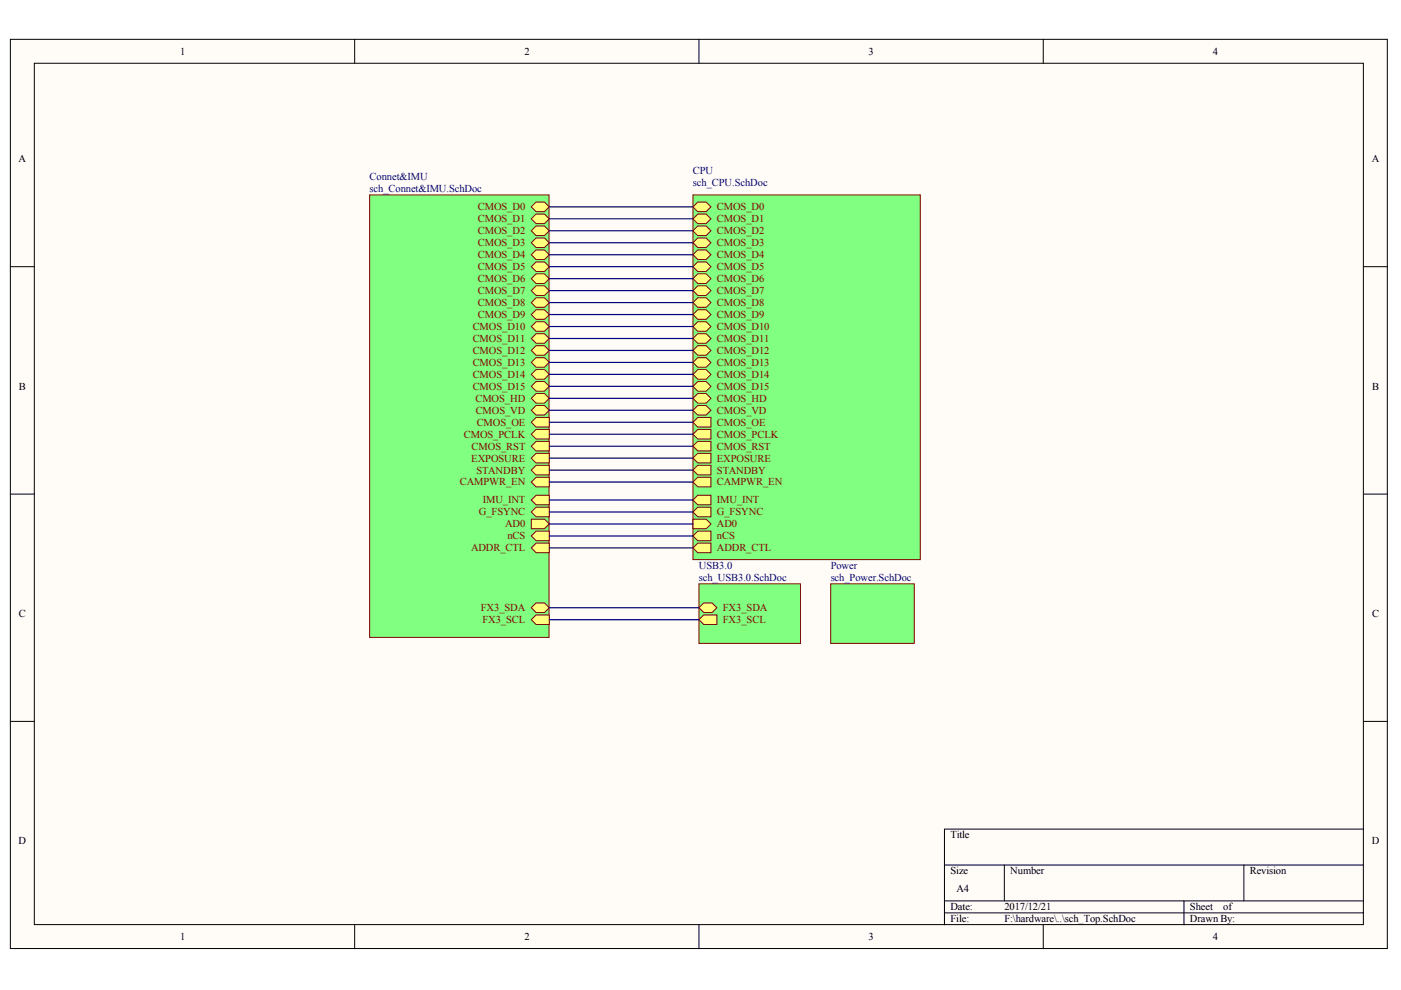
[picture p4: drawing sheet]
<svg xmlns="http://www.w3.org/2000/svg" width="297mm" height="210mm" viewBox="0 0 297 210" stroke-linecap="round" stroke-linejoin="round" font-family="sans-serif">
<g fill="#fffcf8" stroke="#000" stroke-width=".21">
<path d="M2.2 8.3h291.9v192.8h-291.9z"/>
<path d="M7.3 13.4h281.8v182.6h-281.8z"/>
</g>
<g fill="none" stroke="#000" stroke-width=".21">
<path d="M75.2 8.3v5.1M148.2 8.3v5.1M221.2 8.3v5.1M2.2 56.5h5.1M289.1 56.5h5.1M2.2 104.8h5.1M289.1 104.8h5.1M2.2 153h5.1M289.1 153h5.1M289.1 175.8h-88.9v20.3M75.2 196.1v5.1M148.2 196.1v5.1"/>
<path d="M200.2 183.4h88.9M200.2 191h88.9M200.2 193.6h88.9M212.9 183.4v7.6M221.2 196.1v5.1M251 191v5.1M263.7 183.4v7.6"/>
</g>
<path d="M78.4 41.3h38v93.8h-38z" fill="#80ff80" stroke="#800000" stroke-width=".21"/>
<g fill="#ffff80" stroke="#800000" stroke-width=".21">
<path d="M112.6 131.4l1.1-1h2.8v2h-2.8z" fill-rule="evenodd"/>
<path d="M112.6 110.1h2.8l1.1 1-1.1 1h-2.8z" fill-rule="evenodd"/>
<path d="M112.6 113.6l1.1-1h2.8v2h-2.8z" fill-rule="evenodd"/>
<path d="M112.6 99.7l1.1-1h2.8v2h-2.8z" fill-rule="evenodd"/>
<path d="M112.6 97.1l1.1-1h2.8v2.1h-2.8z" fill-rule="evenodd"/>
<path d="M112.6 89.5l1.1-1h2.8v2h-2.8z" fill-rule="evenodd"/>
<path d="M112.6 102.2l1.1-1h2.8v2h-2.8z" fill-rule="evenodd"/>
<path d="M112.6 116.2l1.1-1h2.8v2h-2.8z" fill-rule="evenodd"/>
<path d="M112.6 94.6l1.1-1h2.8v2h-2.8z" fill-rule="evenodd"/>
<path d="M112.6 128.9l1.1-1.1h1.7l1.1 1.1-1.1 1h-1.7z" fill-rule="evenodd"/>
<path d="M112.6 84.5l1.1-1.1h1.7l1.1 1.1-1.1 1h-1.7z" fill-rule="evenodd"/>
<path d="M112.6 92.1l1.1-1h2.8v2h-2.8z" fill-rule="evenodd"/>
<path d="M112.6 87l1.1-1h1.7l1.1 1-1.1 1h-1.7z" fill-rule="evenodd"/>
<path d="M112.6 43.9l1.1-1.1h1.7l1.1 1.1-1.1 1h-1.7z" fill-rule="evenodd"/>
<path d="M112.6 46.4l1.1-1h1.7l1.1 1-1.1 1h-1.7z" fill-rule="evenodd"/>
<path d="M112.6 48.9l1.1-1h1.7l1.1 1-1.1 1h-1.7z" fill-rule="evenodd"/>
<path d="M112.6 51.5l1.1-1h1.7l1.1 1-1.1 1h-1.7z" fill-rule="evenodd"/>
<path d="M112.6 54l1.1-1h1.7l1.1 1-1.1 1h-1.7z" fill-rule="evenodd"/>
<path d="M112.6 56.5l1.1-1h1.7l1.1 1-1.1 1.1h-1.7z" fill-rule="evenodd"/>
<path d="M112.6 59.1l1.1-1h1.7l1.1 1-1.1 1h-1.7z" fill-rule="evenodd"/>
<path d="M112.6 61.6l1.1-1h1.7l1.1 1-1.1 1h-1.7z" fill-rule="evenodd"/>
<path d="M112.6 64.2l1.1-1.1h1.7l1.1 1.1-1.1 1h-1.7z" fill-rule="evenodd"/>
<path d="M112.6 66.7l1.1-1h1.7l1.1 1-1.1 1h-1.7z" fill-rule="evenodd"/>
<path d="M112.6 69.2l1.1-1h1.7l1.1 1-1.1 1h-1.7z" fill-rule="evenodd"/>
<path d="M112.6 71.8l1.1-1h1.7l1.1 1-1.1 1h-1.7z" fill-rule="evenodd"/>
<path d="M112.6 74.3l1.1-1h1.7l1.1 1-1.1 1h-1.7z" fill-rule="evenodd"/>
<path d="M112.6 76.8l1.1-1h1.7l1.1 1-1.1 1.1h-1.7z" fill-rule="evenodd"/>
<path d="M112.6 79.4l1.1-1h1.7l1.1 1-1.1 1h-1.7z" fill-rule="evenodd"/>
<path d="M112.6 81.9l1.1-1h1.7l1.1 1-1.1 1h-1.7z" fill-rule="evenodd"/>
<path d="M112.6 106l1.1-1h2.8v2h-2.8z" fill-rule="evenodd"/>
<path d="M112.6 108.6l1.1-1.1h2.8v2.1h-2.8z" fill-rule="evenodd"/>
</g>
<path d="M148.2 123.8h21.5v12.6h-21.5z" fill="#80ff80" stroke="#800000" stroke-width=".21"/>
<g fill="#ffff80" stroke="#800000" stroke-width=".21">
<path d="M148.2 128.9l1-1.1h1.8l1 1.1-1 1h-1.8z" fill-rule="evenodd"/>
<path d="M148.2 131.4l1-1h2.8v2h-2.8z" fill-rule="evenodd"/>
</g>
<path d="M146.9 41.3h48.2v77.4h-48.2z" fill="#80ff80" stroke="#800000" stroke-width=".21"/>
<g fill="#ffff80" stroke="#800000" stroke-width=".21">
<path d="M146.9 110.1h2.8l1 1-1 1h-2.8z" fill-rule="evenodd"/>
<path d="M146.9 116.2l1-1h2.8v2h-2.8z" fill-rule="evenodd"/>
<path d="M146.9 102.2l1-1h2.8v2h-2.8z" fill-rule="evenodd"/>
<path d="M146.9 43.9l1-1.1h1.8l1 1.1-1 1h-1.8z" fill-rule="evenodd"/>
<path d="M146.9 46.4l1-1h1.8l1 1-1 1h-1.8z" fill-rule="evenodd"/>
<path d="M146.9 48.9l1-1h1.8l1 1-1 1h-1.8z" fill-rule="evenodd"/>
<path d="M146.9 51.5l1-1h1.8l1 1-1 1h-1.8z" fill-rule="evenodd"/>
<path d="M146.9 54l1-1h1.8l1 1-1 1h-1.8z" fill-rule="evenodd"/>
<path d="M146.9 56.5l1-1h1.8l1 1-1 1.1h-1.8z" fill-rule="evenodd"/>
<path d="M146.9 59.1l1-1h1.8l1 1-1 1h-1.8z" fill-rule="evenodd"/>
<path d="M146.9 61.6l1-1h1.8l1 1-1 1h-1.8z" fill-rule="evenodd"/>
<path d="M146.9 64.2l1-1.1h1.8l1 1.1-1 1h-1.8z" fill-rule="evenodd"/>
<path d="M146.9 66.7l1-1h1.8l1 1-1 1h-1.8z" fill-rule="evenodd"/>
<path d="M146.9 69.2l1-1h1.8l1 1-1 1h-1.8z" fill-rule="evenodd"/>
<path d="M146.9 71.8l1-1h1.8l1 1-1 1h-1.8z" fill-rule="evenodd"/>
<path d="M146.9 74.3l1-1h1.8l1 1-1 1h-1.8z" fill-rule="evenodd"/>
<path d="M146.9 76.8l1-1h1.8l1 1-1 1.1h-1.8z" fill-rule="evenodd"/>
<path d="M146.9 79.4l1-1h1.8l1 1-1 1h-1.8z" fill-rule="evenodd"/>
<path d="M146.9 81.9l1-1h1.8l1 1-1 1h-1.8z" fill-rule="evenodd"/>
<path d="M146.9 84.5l1-1.1h1.8l1 1.1-1 1h-1.8z" fill-rule="evenodd"/>
<path d="M146.9 87l1-1h1.8l1 1-1 1h-1.8z" fill-rule="evenodd"/>
<path d="M146.9 89.5l1-1h2.8v2h-2.8z" fill-rule="evenodd"/>
<path d="M146.9 92.1l1-1h2.8v2h-2.8z" fill-rule="evenodd"/>
<path d="M146.9 94.6l1-1h2.8v2h-2.8z" fill-rule="evenodd"/>
<path d="M146.9 97.1l1-1h2.8v2.1h-2.8z" fill-rule="evenodd"/>
<path d="M146.9 106l1-1h2.8v2h-2.8z" fill-rule="evenodd"/>
<path d="M146.9 108.6l1-1.1h2.8v2.1h-2.8z" fill-rule="evenodd"/>
<path d="M146.9 99.7l1-1h2.8v2h-2.8z" fill-rule="evenodd"/>
<path d="M146.9 113.6l1-1h2.8v2h-2.8z" fill-rule="evenodd"/>
</g>
<path d="M176.1 123.8h17.7v12.6h-17.7z" fill="#80ff80" stroke="#800000" stroke-width=".21"/>
<g fill="none" stroke="#000080" stroke-width=".25">
<path d="M116.5 43.9h30.4M116.5 46.4h30.4M116.5 48.9h30.4M116.5 51.5h30.4M116.5 54h30.4M116.5 56.5h30.4M116.5 59.1h30.4M116.5 61.6h30.4M116.5 64.2h30.4M116.5 66.7h30.4M116.5 79.4h30.4M116.5 76.8h30.4"/>
<path d="M116.5 74.3h30.4M116.5 71.8h30.4M116.5 69.2h30.4M116.5 81.9h30.4M116.5 84.5h30.4M116.5 87h30.4M116.5 89.5h30.4M116.5 92.1h30.4M116.5 94.6h30.4M116.5 97.1h30.4M116.5 99.7h30.4M116.5 102.2h30.4"/>
<path d="M116.5 106h30.4M116.5 108.6h30.4M116.5 111.1h30.4M116.5 113.6h30.4M116.5 116.2h30.4M116.5 131.4h31.7M116.5 128.9h31.7"/>
</g>
<g font-size="2.2">
<text x="38.2" y="11.6">1</text>
<text x="111.2" y="11.6">2</text>
<text x="184.2" y="11.6">3</text>
<text x="257.2" y="11.6">4</text>
<text x="3.9" y="34.4">A</text>
<text x="290.9" y="34.4">A</text>
<text x="4" y="82.6">B</text>
<text x="290.9" y="82.6">B</text>
<text x="4" y="130.8">C</text>
<text x="290.9" y="130.8">C</text>
<text x="3.9" y="179">D</text>
<text x="201.5" y="177.8">Title</text>
<text x="290.9" y="179">D</text>
<text x="201.5" y="185.4">Size</text>
<text x="214.2" y="185.4">Number</text>
<text x="265" y="185.4">Revision</text>
<text x="202.8" y="189.2">A4</text>
<text x="201.5" y="193">Date:</text>
<text x="201.5" y="195.5">File:</text>
<text x="212.9" y="193">2017/12/21</text>
<text x="212.9" y="195.5">F:\hardware\..\sch_Top.SchDoc</text>
<text x="252.3" y="193">Sheet</text>
<text x="252.3" y="195.5">Drawn By:</text>
<text x="259.3" y="193">of</text>
<text x="38.2" y="199.3">1</text>
<text x="111.2" y="199.3">2</text>
<text x="184.2" y="199.3">3</text>
<text x="257.2" y="199.3">4</text>
</g>
<g font-size="2.2" fill="#000080">
<text x="78.4" y="38.2">Connet&amp;IMU</text>
<text x="78.4" y="40.8">sch_Connet&amp;IMU.SchDoc</text>
<text x="146.9" y="37">CPU</text>
<text x="146.9" y="39.5">sch_CPU.SchDoc</text>
<text x="148.2" y="120.7">USB3.0</text>
<text x="148.2" y="123.2">sch_USB3.0.SchDoc</text>
<text x="176.1" y="120.7">Power</text>
<text x="176.1" y="123.2">sch_Power.SchDoc</text>
</g>
<g font-size="2.2" fill="#800000">
<text x="101.3" y="44.6">CMOS_D0</text>
<text x="101.3" y="47.1">CMOS_D1</text>
<text x="152" y="44.6">CMOS_D0</text>
<text x="152" y="47.1">CMOS_D1</text>
<text x="101.3" y="49.7">CMOS_D2</text>
<text x="101.3" y="52.2">CMOS_D3</text>
<text x="152" y="49.7">CMOS_D2</text>
<text x="152" y="52.2">CMOS_D3</text>
<text x="101.3" y="54.7">CMOS_D4</text>
<text x="101.3" y="57.3">CMOS_D5</text>
<text x="101.3" y="59.8">CMOS_D6</text>
<text x="152" y="54.7">CMOS_D4</text>
<text x="152" y="57.3">CMOS_D5</text>
<text x="152" y="59.8">CMOS_D6</text>
<text x="101.3" y="62.3">CMOS_D7</text>
<text x="101.3" y="64.9">CMOS_D8</text>
<text x="152" y="62.3">CMOS_D7</text>
<text x="152" y="64.9">CMOS_D8</text>
<text x="100.2" y="70">CMOS_D10</text>
<text x="101.3" y="67.4">CMOS_D9</text>
<text x="152" y="67.4">CMOS_D9</text>
<text x="152" y="70">CMOS_D10</text>
<text x="100.2" y="72.5">CMOS_D11</text>
<text x="100.2" y="75">CMOS_D12</text>
<text x="100.2" y="77.6">CMOS_D13</text>
<text x="152" y="72.5">CMOS_D11</text>
<text x="152" y="75">CMOS_D12</text>
<text x="152" y="77.6">CMOS_D13</text>
<text x="100.2" y="80.1">CMOS_D14</text>
<text x="100.2" y="82.6">CMOS_D15</text>
<text x="152" y="80.1">CMOS_D14</text>
<text x="152" y="82.6">CMOS_D15</text>
<text x="100.8" y="85.2">CMOS_HD</text>
<text x="100.9" y="87.7">CMOS_VD</text>
<text x="152" y="85.2">CMOS_HD</text>
<text x="152" y="87.7">CMOS_VD</text>
<text x="98.4" y="92.8">CMOS_PCLK</text>
<text x="100" y="95.3">CMOS_RST</text>
<text x="101.1" y="90.2">CMOS_OE</text>
<text x="152" y="90.2">CMOS_OE</text>
<text x="152" y="92.8">CMOS_PCLK</text>
<text x="152" y="95.3">CMOS_RST</text>
<text x="99.9" y="97.9">EXPOSURE</text>
<text x="101" y="100.4">STANDBY</text>
<text x="152" y="97.9">EXPOSURE</text>
<text x="152" y="100.4">STANDBY</text>
<text x="97.5" y="102.9">CAMPWR_EN</text>
<text x="102.4" y="106.7">IMU_INT</text>
<text x="152" y="102.9">CAMPWR_EN</text>
<text x="152" y="106.7">IMU_INT</text>
<text x="101.5" y="109.3">G_FSYNC</text>
<text x="107.1" y="111.8">AD0</text>
<text x="152" y="111.8">AD0</text>
<text x="152" y="109.3">G_FSYNC</text>
<text x="99.9" y="116.9">ADDR_CTL</text>
<text x="107.6" y="114.4">nCS</text>
<text x="152" y="116.9">ADDR_CTL</text>
<text x="152" y="114.4">nCS</text>
<text x="102" y="129.6">FX3_SDA</text>
<text x="153.3" y="129.6">FX3_SDA</text>
<text x="102.3" y="132.1">FX3_SCL</text>
<text x="153.3" y="132.1">FX3_SCL</text>
</g>
</svg>
